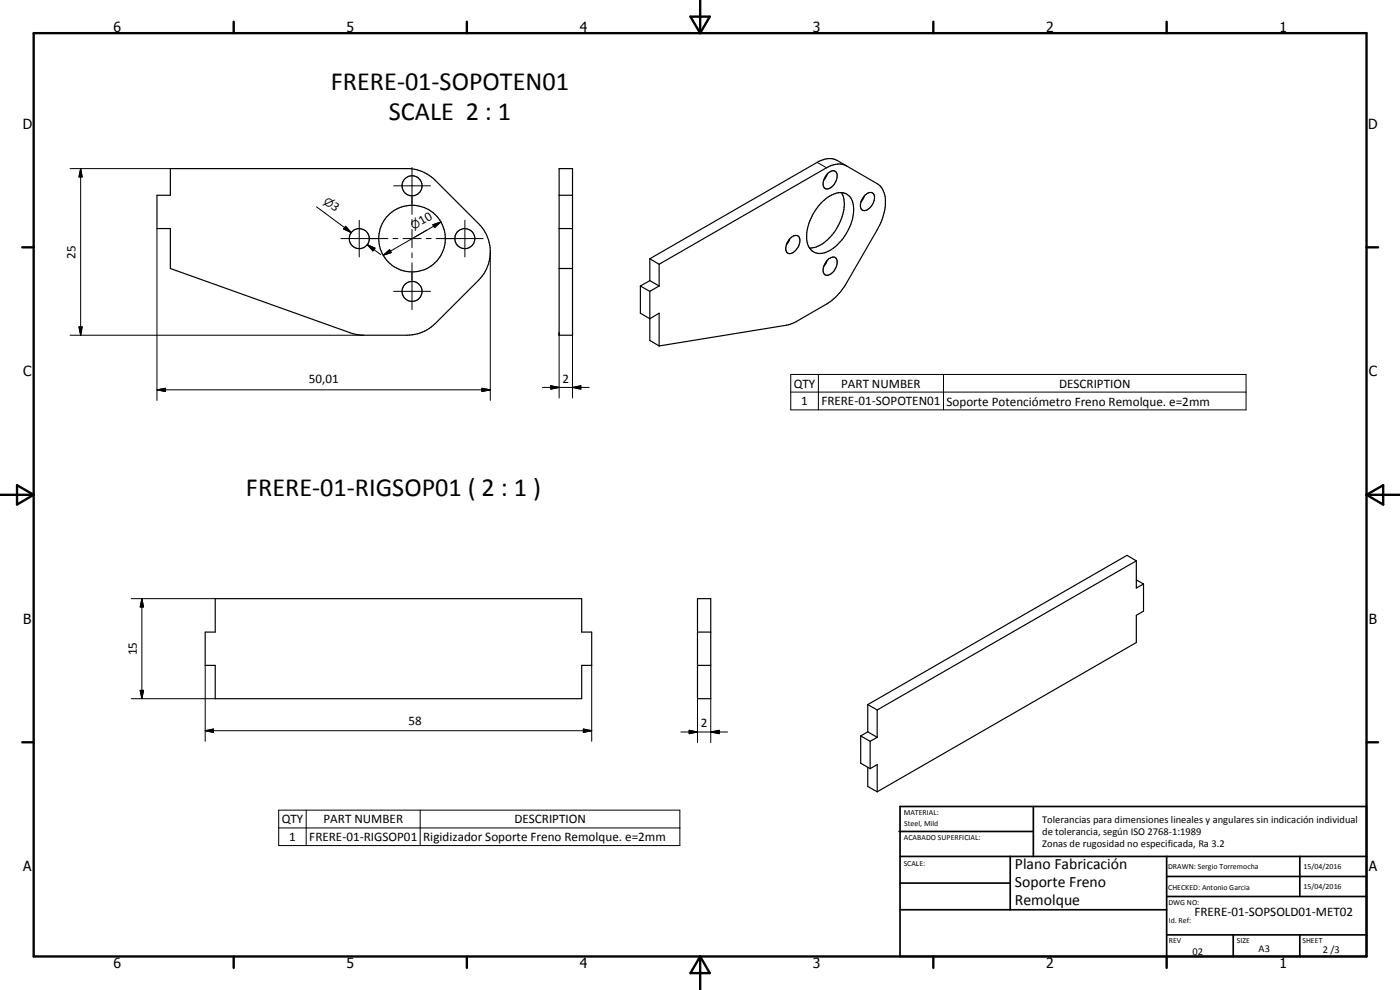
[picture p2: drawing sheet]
<svg xmlns="http://www.w3.org/2000/svg" width="420mm" height="297mm" viewBox="0 0 420 297" stroke-linecap="round" stroke-linejoin="round" font-family="sans-serif">
<g fill="none" stroke="#000" stroke-width=".35">
<path d="M51.1 50.6h71.8a12.4 12.4 0 0 1 7.2 3l13.5 13.5a12 12 0 0 1 0 17l-13 13a11.9 11.9 0 0 1-8.5 3.5h-12.9l-3.3-.5-54.8-19.5v-12h-4v-10h4zM167.8 50.6h4v50h-4zM167.8 58.6h4M248.2 52.3l-1 1.7M248.5 52a1.52 1.52 0 0 1 1.4-.8 1.52 1.52 0 0 1 1.3 1 3.9 3.9 0 0 1-3.3 4.5 1.64 1.64 0 0 1-.8-2.2l.6-1.5zM252.5 57.8a9.5 9.5 0 0 1-.3 8.7 13.2 13.2 0 0 1-7.7 7.8l-1.6 .1M254 49.8l-2.8-1.7a6 6 0 0 0-6 .6l-50.2 28.9M254.1 49.8a6 6 0 0 0-6 .5l-50.3 29M254.1 49.8l9.2 5.3a5.8 5.8 0 0 1 2.4 4.5 16.8 16.8 0 0 1-2.4 9.4l-9.2 15.9a17.2 17.2 0 0 1-6 6.3l-9.2 5.3-2.3 1-38.8 6.3M259.4 58.8l-1 1.7M259.7 58.5a1.49 1.49 0 0 1 1.8-.7 1.49 1.49 0 0 1 1 1.6 4.2 4.2 0 0 1-3.1 3.8l-.5-.1a2.93 2.93 0 0 1 .3-4zM167.8 68.6h4"/>
<path d="M195 77.6v6.6M195 77.6l2.8 1.7M197.8 79.3v6.5M237 71.7l-1 1.7M237.3 71.4a1.52 1.52 0 0 1 1.4-.7 1.52 1.52 0 0 1 1.3 1 4.3 4.3 0 0 1-3 4.4 1.66 1.66 0 0 1-1-2.6zM246.3 61a7.6 7.6 0 0 1 7.3-3 5.1 5.1 0 0 1 2.5 5.8 14.9 14.9 0 0 1-8.7 12.1 4.1 4.1 0 0 1-5.3-4.3 16 16 0 0 1 4.2-10.6zM248.2 78.2a2 2 0 0 1 2.7-.8 3.4 3.4 0 0 1-.7 4 1.99 1.99 0 0 1-2.9 .8 3.6 3.6 0 0 1 .9-4zM248.2 78.1l-1 1.8M167.8 80.6h4M192.2 85.8v8.2l2.8 1.6 2.8-1.6v9.8M192.2 85.8l2.8 1.6M195 87.4v14.8l2.8 1.6"/>
<path d="M195 84.2l-2.8 1.6M195 84.2l2.8 1.6M197.8 85.8l-2.8 1.6M64.6 179.6h110v10.1h3v9.9h-3v10h-110v-10h-3v-9.9h3zM209.3 179.6h4v30h-4zM341 174l2.2 1.2M341 168.3v8.1l2.2-1.2M341 168.3l-2.8-1.7-77.8 44.8M341 168.3l-77.7 44.7M343.2 175.2v8.2l-2.2 1.2v8.2l-77.7 44.8M209.3 199.6h4M209.3 189.7h4"/>
<path d="M260.4 219.6l-2.1 1.2M260.4 219.6l2.9 1.6M260.4 211.4v8.2M260.4 211.4l2.9 1.6M263.3 213v8.2M258.3 220.8v8.2l2.8 1.6M258.3 220.8l2.8 1.6M260.4 230.2v5.8l2.9 1.6M261.1 222.4v8.2M261.1 230.6l2.2-1.2v8.2M263.3 221.2l-2.2 1.2"/>
<circle cx="123.7" cy="55.7" r="3"/>
<circle cx="107.8" cy="71.6" r="3"/>
<circle cx="123.7" cy="71.6" r="10"/>
<circle cx="139.5" cy="71.6" r="3"/>
<circle cx="123.7" cy="87.4" r="3"/>
</g>
<g fill="none" stroke="#000" stroke-width=".3">
<path d="M21 50.6h30.1M24.2 50.6l.5 2.5h-1zM24.2 50.6v50M118.1 55.8h11.1M123.6 50.2v14.1M245.2 48.7l2.9 1.6M47.1 68.6v51.5M95 62.1l10.4 7.7M102.3 71.6h14.1M103.4 68.3l2 1.5M103.7 67.9l1.7 1.9-2.3-1.1zM107.8 66.1v11"/>
<path d="M110.2 73.4l2.4 1.1-.7 .8zM110.2 73.4l4 3M115 76.6l1.9-1.7 .5 .9zM117.9 71.6h1.5M120.9 71.6h5.5M123.6 65.8v1.6M123.6 68.8v5.5M123.6 75.9v1.4M123.6 78.9v14M127.9 71.6h1.5M129.9 67.4l2.4-.8-1.9 1.7zM130.9 71.6h14.1"/>
<path d="M132.3 66.6l-17.3 10M139.5 66.1v11M147.1 75.6v44.5M23.7 98.1h1l-.5 2.5zM118.1 87.4h11.1M167.8 99.9v19.5M171.8 99.9v19.5M21 100.6h88.2M47.1 117l2.5-.5v1zM47.1 117h100M144.6 116.5l2.5 .5-2.5 .5zM162.8 116.2h14"/>
<path d="M165.3 115.7l2.5 .5-2.5 .6zM171.8 116.2l2.5-.5v1.1zM237.3 112.4h136.7v10.6h-136.7zM237.3 117.6h136.7M245.6 112.4v10.6M283.2 112.4v10.6M39.4 179.6h25.2M42.6 179.6l.5 2.5h-1zM42.6 179.6v30M61.6 199.6v22.8M177.6 199.6v22.8M39.4 209.6h25.2"/>
<path d="M42.1 207.1h1l-.5 2.5zM61.6 219.2l2.5-.5v1.1zM61.6 219.2h116M175.1 218.7l2.5 .5-2.5 .6zM204.3 219.6h14M206.8 219.1l2.5 .5-2.5 .5zM209.3 209.6v13.2M213.3 219.6l2.5-.5v1zM213.3 209.6v13.2M83.6 243.1h120.4v10.6h-120.4zM83.6 248.4h120.4M91.9 243.1v10.6"/>
<path d="M126.1 243.1v10.6"/>
</g>
<g fill="none" stroke="#000" stroke-width=".71">
<path d="M10.1 9.9h400v277.1h-400zM70.1 6.5v3.4M140.1 6.5v3.4M207.2 5h5.8l-2.9 4.9zM210.1 0v9.9M280.1 6.5v3.4M350.1 6.5v3.4M6.7 74.2h3.4M410.1 74.2h3.5M.1 148.5h10M5.1 145.6l5 2.9-5 2.9zM410.1 148.5h10"/>
<path d="M410.1 148.5l5-2.9v5.8zM6.7 222.7h3.4M410.1 222.7h3.5M70.1 287v3.4M140.1 287v3.4M210.1 287v10M210.1 287l2.9 5h-5.8zM280.1 287v3.4M350.1 287v3.4"/>
</g>
<g fill="none" stroke="#000" stroke-width=".51">
<path d="M269.8 249.5h40.3M270.1 242h140v45h-140zM270.1 257h140M303.2 257v16M310.1 242v15M350.1 257v30M390.1 257v12M270.1 265h33.1M270.1 273h80M350.1 269h60M350.1 263h60M350.1 280.5h60"/>
<path d="M370.1 280.5v6.5M390.1 280.5v6.5"/>
</g>
<g fill="#000">
<path d="M24.2 50.6l.5 2.5h-1zM103.7 67.9l1.7 1.9-2.3-1.1zM110.2 73.4l2.4 1.1-.7 .8zM115 76.6l1.9-1.7 .5 .9zM129.9 67.4l2.4-.8-1.9 1.7zM23.7 98.1h1l-.5 2.5zM47.1 117l2.5-.5v1zM144.6 116.5l2.5 .5-2.5 .5zM165.3 115.7l2.5 .5-2.5 .6zM171.8 116.2l2.5-.5v1.1zM42.6 179.6l.5 2.5h-1zM42.1 207.1h1l-.5 2.5z"/>
<path d="M61.6 219.2l2.5-.5v1.1zM175.1 218.7l2.5 .5-2.5 .6zM213.3 219.6l2.5-.5v1zM206.8 219.1l2.5 .5-2.5 .5z"/>
</g>
<g font-size="7.9">
<text x="99.3" y="26.9">FRERE-01-SOPOTEN01</text>
<text x="116.7" y="35.9">SCALE 2 : 1</text>
<text x="73.8" y="148.9">FRERE-01-RIGSOP01 ( 2 : 1 )</text>
</g>
<g font-size="4.7">
<text x="304.6" y="260.8">Plano Fabricación</text>
<text x="304.6" y="266.2">Soporte Freno</text>
<text x="304.6" y="271.6">Remolque</text>
</g>
<g font-size="4.2">
<text x="34" y="9.6">6</text>
<text x="104" y="9.6">5</text>
<text x="174" y="9.6">4</text>
<text x="244" y="9.6">3</text>
<text x="314" y="9.6">2</text>
<text x="384" y="9.6">1</text>
<text x="6.8" y="38.7">D</text>
<text x="410.6" y="38.7">D</text>
<text x="7" y="112.9">C</text>
<text x="410.8" y="112.9">C</text>
<text x="7" y="187.1">B</text>
<text x="410.8" y="187.1">B</text>
<text x="7" y="261.4">A</text>
<text x="410.8" y="261.4">A</text>
<text x="34" y="290.4">6</text>
<text x="104" y="290.4">5</text>
<text x="174" y="290.4">4</text>
<text x="244" y="290.4">3</text>
<text x="314" y="290.4">2</text>
<text x="384" y="290.4">1</text>
</g>
<g font-size="3.9">
<text x="99.2" y="62.5" transform="rotate(37 99.2 62.5)">3</text>
<text x="126.5" y="67.5" transform="rotate(-30 126.5 67.5)">10</text>
<text x="22.7" y="77.6" transform="rotate(-90 22.7 77.6)">25</text>
<text x="92.7" y="114.9">50,01</text>
<text x="168.9" y="114.8">2</text>
<text x="238.2" y="116.3">QTY</text>
<text x="252.4" y="116.3">PART NUMBER</text>
<text x="317.8" y="116.3">DESCRIPTION</text>
<text x="240.5" y="121.6">1</text>
<text x="246.5" y="121.6">FRERE-01-SOPOTEN01</text>
<text x="284.1" y="121.7">Soporte Potenciómetro Freno Remolque. e=2mm</text>
<text x="41.1" y="196.6" transform="rotate(-90 41.1 196.6)">15</text>
<text x="122.6" y="217.7">58</text>
<text x="210.3" y="218.1">2</text>
<text x="84.6" y="247">QTY</text>
<text x="97.1" y="247">PART NUMBER</text>
<text x="154.4" y="247">DESCRIPTION</text>
<text x="86.8" y="252.3">1</text>
<text x="92.8" y="252.3">FRERE-01-RIGSOP01</text>
<text x="127" y="252.4">Rigidizador Soporte Freno Remolque. e=2mm</text>
<text x="358.5" y="275">FRERE-01-SOPSOLD01-MET02</text>
</g>
<g font-size="3.3">
<text x="96.9" y="60.8" transform="rotate(37 96.9 60.8)">⌀</text>
<text x="124.1" y="68.9" transform="rotate(-30 124.1 68.9)">⌀</text>
</g>
<g font-size="3.1">
<text x="312.7" y="246.8">Tolerancias para dimensiones lineales y angulares sin indicación individual</text>
<text x="312.7" y="250.4">de tolerancia, según ISO 2768-1:1989</text>
<text x="312.7" y="254">Zonas de rugosidad no especificada, Ra 3.2</text>
<text x="357.9" y="286.4">02</text>
<text x="377.7" y="285.6">A3</text>
<text x="397" y="285.9">2 /3</text>
</g>
<g font-size="2.4">
<text x="271.2" y="244.4">MATERIAL:</text>
<text x="271.3" y="252">ACABADO SUPERFICIAL:</text>
<text x="271.4" y="247.9">Steel, Mild</text>
<text x="271.2" y="259.7">SCALE:</text>
<text x="350.6" y="260.8">DRAWN: Sergio Torremocha</text>
<text x="391.2" y="260.6">15/04/2016</text>
<text x="350.6" y="267">CHECKED: Antonio Garcia</text>
<text x="391.2" y="266.7">15/04/2016</text>
<text x="350.6" y="271.4">DWG NO:</text>
<text x="350.8" y="276.9">Id. Ref:</text>
<text x="350.8" y="282.8">REV</text>
<text x="371.2" y="282.9">SIZE</text>
<text x="390.9" y="282.9">SHEET</text>
</g>
</svg>
